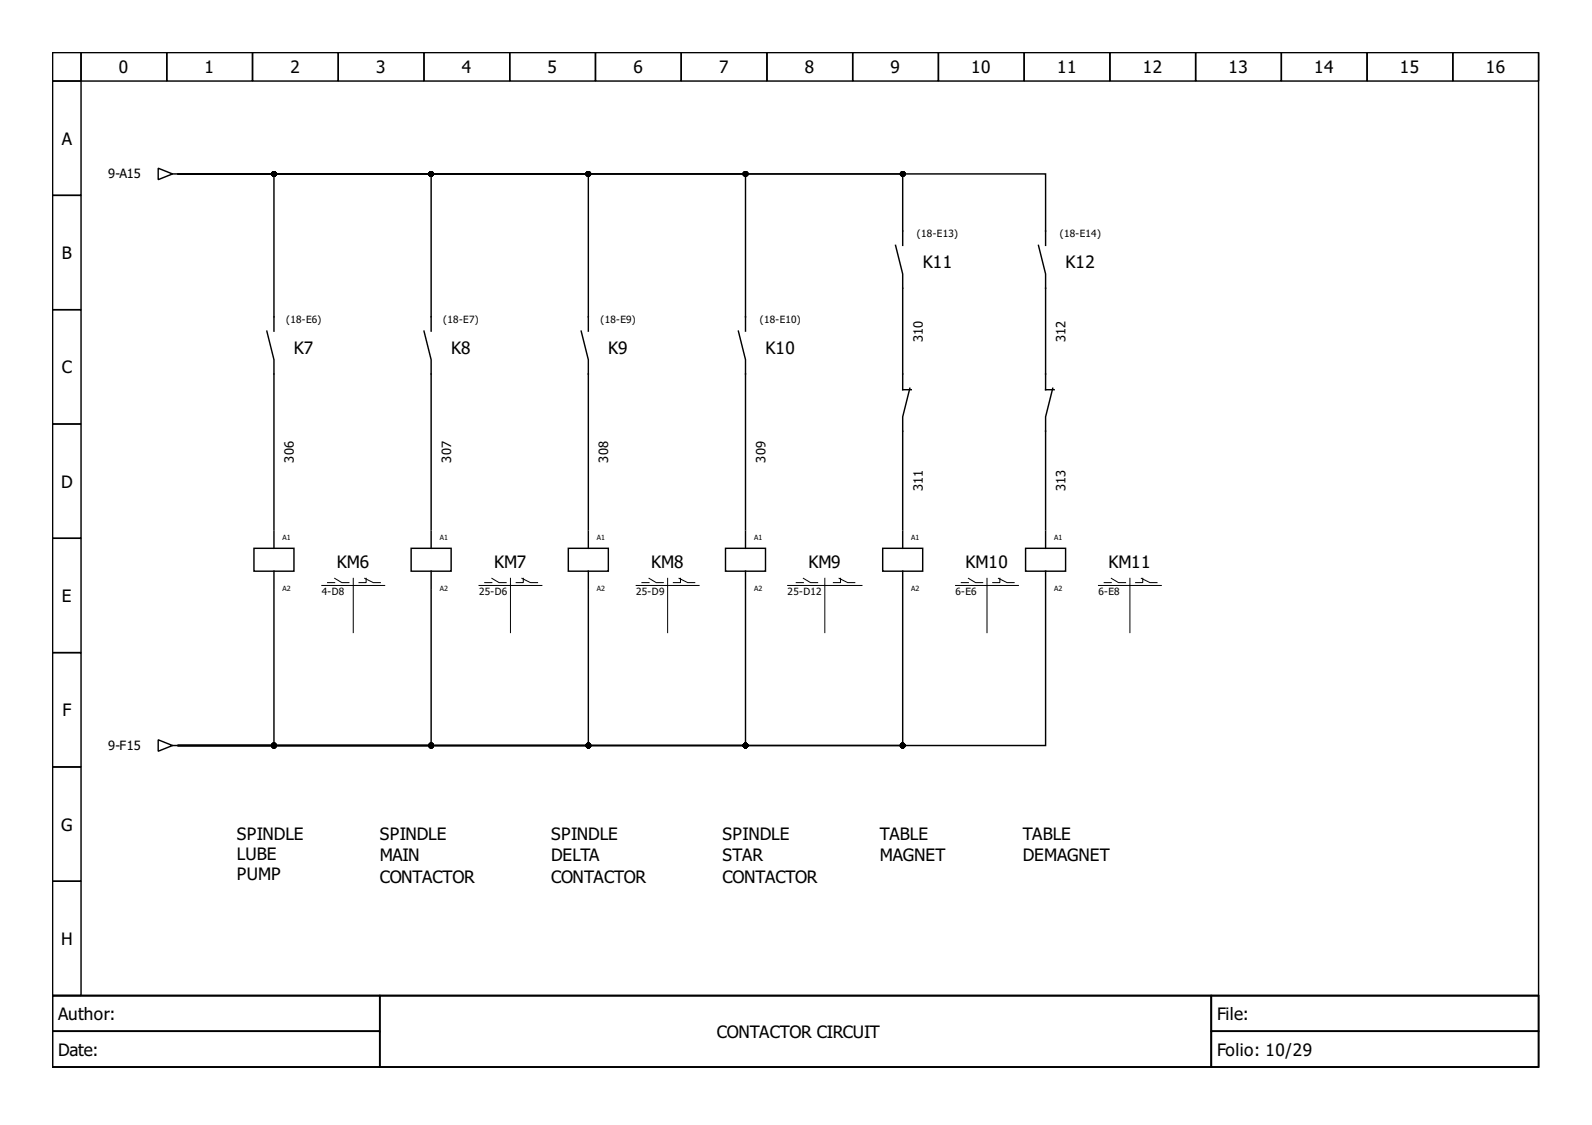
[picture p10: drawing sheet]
<svg xmlns="http://www.w3.org/2000/svg" width="297mm" height="210mm" viewBox="0 0 297 210" stroke-linecap="round" stroke-linejoin="round" font-family="sans-serif">
<g fill="none" stroke="#000" stroke-width=".27">
<path d="M9.8 9.8h277.3v176h-277.3zM9.8 9.8h5.3v5.3h-5.3zM9.8 15.1h5.3v21.4h-5.3zM15.1 9.8h16v5.3h-16zM31.1 9.8h16v5.3h-16zM47.1 9.8h16v5.3h-16zM63.1 9.8h16v5.3h-16zM79.1 9.8h16v5.3h-16zM95.1 9.8h16v5.3h-16zM111.1 9.8h16v5.3h-16zM127.1 9.8h16v5.3h-16zM143.1 9.8h16v5.3h-16z"/>
<path d="M159.1 9.8h16v5.3h-16zM175.1 9.8h16v5.3h-16zM191.1 9.8h16v5.3h-16zM207.1 9.8h16v5.3h-16zM223.1 9.8h16v5.3h-16zM239.1 9.8h16v5.3h-16zM255.1 9.8h16v5.3h-16zM271.1 9.8h16v5.3h-16zM9.8 36.5h5.3v21.3h-5.3zM29.5 31.4l2.7 1.1-2.7 1zM32.2 32.5h.8M33.3 32.5h17.8v29.3"/>
<path d="M33.3 32.5h47.1v29.3M33.3 32.5h161.8v13.3M33.3 32.5h76.5v29.3M33.3 32.5h105.8v29.3M33.3 32.5h135.1v13.3M9.8 57.8h5.3v21.3h-5.3zM167.1 45.8l1.3 5.3v21.6h1.6M193.8 45.8l1.3 5.3v21.6h1.6M9.8 79.1h5.3v21.3h-5.3zM49.8 61.8l1.3 5.3v31.7M79.1 61.8l1.3 5.3v31.7M108.4 61.8l1.4 5.3v31.7"/>
<path d="M137.8 61.8l1.3 5.3v31.7M169.8 72.4l-1.4 5.4v21M196.4 72.4l-1.3 5.4v21M51.1 99.1v3.2M80.4 99.1v3.2M109.8 99.1v3.2M139.1 99.1v3.2M168.4 99.1v3.2M195.1 99.1v3.2M9.8 100.4h5.3v21.4h-5.3zM47.4 102.3h7.4v4.3h-7.4zM51.1 106.6v3.2"/>
<path d="M51.1 110v29.1h-17.8M76.7 102.3h7.5v4.3h-7.5zM80.4 106.6v3.2M80.4 110v29.1h-47.1M106 102.3h7.5v4.3h-7.5zM109.8 106.6v3.2M109.8 110v29.1h-76.5M135.4 102.3h7.4v4.3h-7.4zM139.1 106.6v3.2M139.1 110v29.1h-105.8M164.7 102.3h7.5v4.3h-7.5zM168.4 106.6v3.2"/>
<path d="M168.4 110v29.1h-135.1M191.4 102.3h7.4v4.3h-7.4zM195.1 106.6v3.2M195.1 110v29.1h-161.8M9.8 121.8h5.3v21.3h-5.3zM29.5 138l2.7 1.1-2.7 1.1zM32.2 139.1h.8M9.8 143.1h5.3v21.3h-5.3zM9.8 164.4h5.3v21.4h-5.3zM9.8 185.8h277.3v13.3h-277.3zM9.8 185.8h61v6.6h-61zM9.8 192.4h61v6.7h-61z"/>
<path d="M70.8 185.8h155.2v13.3h-155.2zM226 185.8h61.1v6.6h-61.1zM226 192.4h61.1v6.7h-61.1z"/>
</g>
<g fill="none" stroke="#000" stroke-width=".19">
<path d="M60 109.2h11.8M61.1 108.7h1.3M62.4 107.9l1.4 .8h1.3M65.9 107.9v10.1M68 107.9l1.6 .8h1.4M68.3 107.9v.8h-1.3M89.4 109.2h11.7M90.4 108.7h1.4M91.8 107.9l1.3 .8h1.3M95.2 107.9v10.1M97.4 107.9l1.6 .8h1.3M97.6 107.9v.8h-1.3"/>
<path d="M118.7 109.2h11.7M119.8 108.7h1.3M121.1 107.9l1.3 .8h1.4M124.6 107.9v10.1M126.7 107.9l1.6 .8h1.3M127 107.9v.8h-1.4M147 109.2h13.8M148.6 108.7h1.3M149.9 107.9l1.3 .8h1.4M153.9 107.9v10.1M156.6 107.9l1.6 .8h1.3M156.8 107.9v.8h-1.3"/>
<path d="M178.3 109.2h11.7M179.4 108.7h1.3M180.7 107.9l1.3 .8h1.4M184.2 107.9v10.1M186.3 107.9l1.6 .8h1.3M186.6 107.9v.8h-1.4M205 109.2h11.7M206 108.7h1.4M207.4 107.9l1.3 .8h1.3M210.8 107.9v10.1M213 107.9l1.6 .8h1.3M213.2 107.9v.8h-1.3"/>
</g>
<g fill="#000" stroke="#000" stroke-width=".27">
<circle cx="51.1" cy="32.5" r=".4"/>
<circle cx="80.4" cy="32.5" r=".4"/>
<circle cx="109.8" cy="32.5" r=".4"/>
<circle cx="139.1" cy="32.5" r=".4"/>
<circle cx="168.4" cy="32.5" r=".4"/>
<circle cx="51.1" cy="139.1" r=".4"/>
<circle cx="80.4" cy="139.1" r=".4"/>
<circle cx="109.8" cy="139.1" r=".4"/>
<circle cx="139.1" cy="139.1" r=".4"/>
<circle cx="168.4" cy="139.1" r=".4"/>
</g>
<g font-size="3.2">
<text x="22.2" y="13.7">0</text>
<text x="38.2" y="13.7">1</text>
<text x="54.2" y="13.7">2</text>
<text x="70.2" y="13.7">3</text>
<text x="86.2" y="13.7">4</text>
<text x="102.2" y="13.7">5</text>
<text x="118.2" y="13.7">6</text>
<text x="134.2" y="13.7">7</text>
<text x="150.2" y="13.7">8</text>
<text x="166.2" y="13.7">9</text>
<text x="181.2" y="13.7">10</text>
<text x="197.2" y="13.7">11</text>
<text x="213.2" y="13.7">12</text>
<text x="229.2" y="13.7">13</text>
<text x="245.2" y="13.7">14</text>
<text x="261.2" y="13.7">15</text>
<text x="277.2" y="13.7">16</text>
<text x="11.5" y="27">A</text>
<text x="11.5" y="48.3">B</text>
<text x="172.2" y="50">K11</text>
<text x="198.8" y="50">K12</text>
<text x="11.5" y="69.6">C</text>
<text x="54.8" y="66">K7</text>
<text x="84.2" y="66">K8</text>
<text x="113.5" y="66">K9</text>
<text x="142.8" y="66">K10</text>
<text x="11.4" y="91">D</text>
<text x="62.8" y="106">KM6</text>
<text x="92.2" y="106">KM7</text>
<text x="121.5" y="106">KM8</text>
<text x="150.8" y="106">KM9</text>
<text x="180.2" y="106">KM10</text>
<text x="206.8" y="106">KM11</text>
<text x="11.5" y="112.3">E</text>
<text x="11.7" y="133.6">F</text>
<text x="11.4" y="155">G</text>
<text x="44.2" y="156.7">SPINDLE</text>
<text x="44.2" y="160.4">LUBE</text>
<text x="70.8" y="156.7">SPINDLE</text>
<text x="70.8" y="160.7">MAIN</text>
<text x="102.8" y="156.7">SPINDLE</text>
<text x="102.8" y="160.7">DELTA</text>
<text x="134.8" y="156.7">SPINDLE</text>
<text x="134.8" y="160.7">STAR</text>
<text x="164.2" y="156.7">TABLE</text>
<text x="164.2" y="160.7">MAGNET</text>
<text x="190.8" y="156.7">TABLE</text>
<text x="190.8" y="160.7">DEMAGNET</text>
<text x="44.2" y="164.2">PUMP</text>
<text x="70.8" y="164.7">CONTACTOR</text>
<text x="102.8" y="164.7">CONTACTOR</text>
<text x="134.8" y="164.7">CONTACTOR</text>
<text x="11.4" y="176.3">H</text>
<text x="10.9" y="190.3">Author:</text>
<text x="227.1" y="190.3">File:</text>
<text x="10.9" y="197">Date:</text>
<text x="133.8" y="193.6">CONTACTOR CIRCUIT</text>
<text x="227.1" y="197">Folio: 10/29</text>
</g>
<g font-size="2.4">
<text x="20.2" y="33.3">9-A15</text>
<text x="172.2" y="63.8" transform="rotate(-90 172.2 63.8)">310</text>
<text x="198.8" y="63.8" transform="rotate(-90 198.8 63.8)">312</text>
<text x="54.8" y="86.3" transform="rotate(-90 54.8 86.3)">306</text>
<text x="84.2" y="86.3" transform="rotate(-90 84.2 86.3)">307</text>
<text x="113.5" y="86.3" transform="rotate(-90 113.5 86.3)">308</text>
<text x="142.8" y="86.3" transform="rotate(-90 142.8 86.3)">309</text>
<text x="172.2" y="91.6" transform="rotate(-90 172.2 91.6)">311</text>
<text x="198.8" y="91.6" transform="rotate(-90 198.8 91.6)">313</text>
<text x="20.2" y="139.9">9-F15</text>
</g>
<g font-size="1.9">
<text x="171.1" y="44.2">(18-E13)</text>
<text x="197.8" y="44.2">(18-E14)</text>
<text x="53.4" y="60.2">(18-E6)</text>
<text x="82.7" y="60.2">(18-E7)</text>
<text x="112" y="60.2">(18-E9)</text>
<text x="141.8" y="60.2">(18-E10)</text>
<text x="60" y="111.1">4-D8</text>
<text x="89.4" y="111.1">25-D6</text>
<text x="118.7" y="111.1">25-D9</text>
<text x="147" y="111.1">25-D12</text>
<text x="178.3" y="111.1">6-E6</text>
<text x="205" y="111.1">6-E8</text>
</g>
<g font-size="1.3">
<text x="52.7" y="100.7">A1</text>
<text x="82" y="100.7">A1</text>
<text x="111.4" y="100.7">A1</text>
<text x="140.7" y="100.7">A1</text>
<text x="170" y="100.7">A1</text>
<text x="196.7" y="100.7">A1</text>
<text x="52.7" y="110.3">A2</text>
<text x="82" y="110.3">A2</text>
<text x="111.4" y="110.3">A2</text>
<text x="140.7" y="110.3">A2</text>
<text x="170" y="110.3">A2</text>
<text x="196.7" y="110.3">A2</text>
</g>
</svg>
